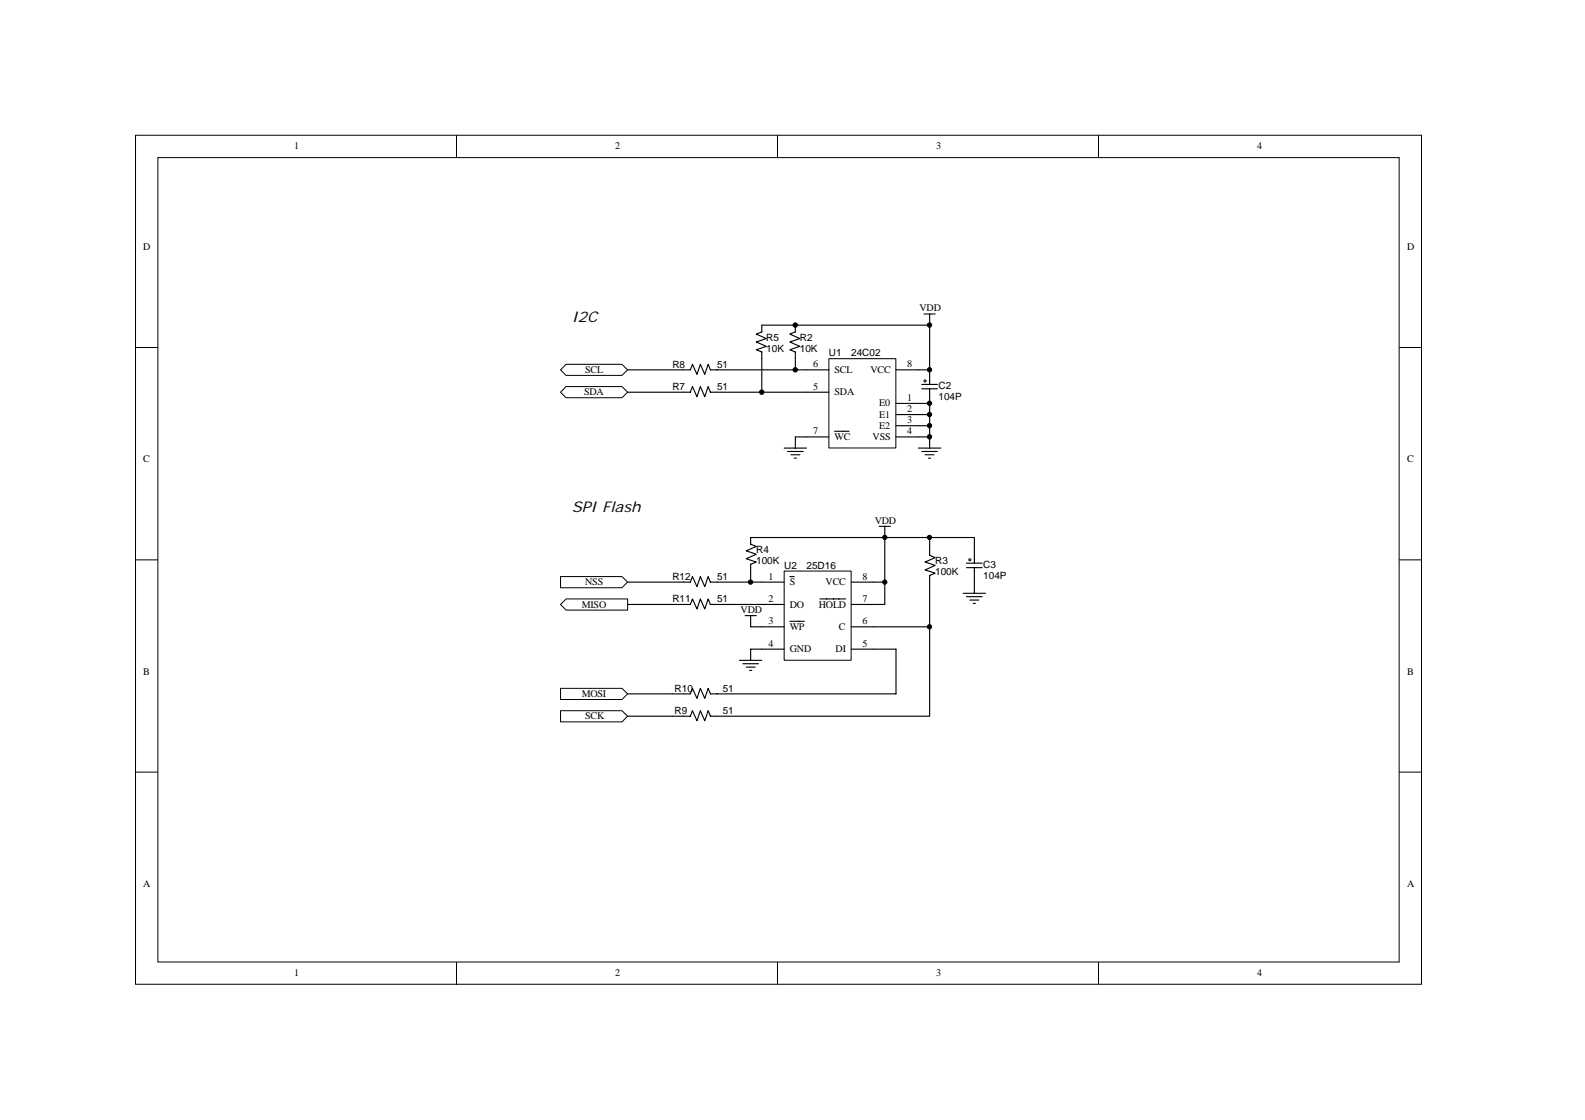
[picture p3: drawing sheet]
<svg xmlns="http://www.w3.org/2000/svg" width="297mm" height="210mm" viewBox="0 0 297 210" stroke-linecap="round" stroke-linejoin="round" font-family="sans-serif">
<g fill="none" stroke="#000" stroke-width=".19">
<path d="M25.4 25.4h241v159.1h-241zM29.6 29.5h232.6v150.9h-232.6zM85.6 25.4v4.1M145.7 25.4v4.1M205.9 25.4v4.1M25.4 65.2h4.2M262.2 65.2h4.2M25.4 105h4.2M262.2 105h4.2M25.4 144.8h4.2M262.2 144.8h4.2M85.6 180.4v4.2"/>
<path d="M145.7 180.4v4.2M205.9 180.4v4.2"/>
</g>
<path d="M181.1 106.4h3M181.1 105.6h3M182.6 102.9v2.7M182.6 106.4v2.7" fill="none" stroke="#000" stroke-width=".21"/>
<path d="M181.6 104.8h.3v.3h-.3z" fill-rule="evenodd" fill="#fff" stroke="#000" stroke-width=".19"/>
<path d="M164.8 98.7h2.1M165.8 98.7v2.1M163.7 109.1h2.1M180.5 111.2h4.2M181.1 111.9h3M181.8 112.5h1.6M182.4 113.1h.4M182.6 109.1v2.1" fill="none" stroke="#000" stroke-width=".21"/>
<path d="M147 107.1h12.5v16.7h-12.5z" fill="#fff"/>
<path d="M147 107.1h12.5v16.7h-12.5z" fill="none" stroke="#000" stroke-width=".19"/>
<g fill="none" stroke="#000" stroke-width=".21">
<path d="M117.6 113.3h11.8l.4-1 .8 1.9 .7-1.9 .8 1.9 .6-1.9 .4 1h13.9M117.6 109.1h11.8l.4-1 .8 1.9 .7-1.9 .8 1.9 .6-1.9 .4 1h13.9M139.6 115.4h2.1M140.7 109.1v-3.3l1-.4-1.9-.6 1.9-.9-1.9-.6 1.9-.9-1-.4v-1.2h25.1v12.5h-6.3M140.7 115.4v2.1h6.3M148 108.1h.8M148 116.5h2.7M153.7 112.3h4.8M159.5 117.5h14.7v16.8h-41.1l-.4-1.1-.6 1.9-.8-1.9-.7 1.9-.8-1.9-.4 1.1h-11.8M159.5 109.1h4.2M165.8 100.8h16.8v2.1M174.2 100.8v3.3l1.1 .4-1.9 .9 1.9 .6-1.9 .8 1.9 .7-1.1 .4v9.6"/>
<path d="M138.6 123.8h4.2M139.2 124.4h3M139.8 125.1h1.7M140.5 125.7h.4M147 121.7h-6.3v2.1M159.5 121.7h8.4v8.4h-34.8l-.4-1-.6 1.8-.8-1.8-.7 1.8-.8-1.8-.4 1h-11.8"/>
</g>
<g fill="#fff" stroke="#000" stroke-width=".19">
<path d="M105 108.1h11.6l1 1-1 1.1h-11.6z" fill-rule="evenodd"/>
<path d="M105 129.1h11.6l1 1-1 1h-11.6z" fill-rule="evenodd"/>
<path d="M105 113.3l1.1-1h11.5v2.1h-11.5z" fill-rule="evenodd"/>
<path d="M105 133.2h11.6l1 1.1-1 1h-11.6z" fill-rule="evenodd"/>
</g>
<path d="M142.8 61v1.2l-1.1 .4 1.9 .9-1.9 .6 1.9 .8-1.9 .7 1.1 .4v1.2M149.1 61v1.2l-1.1 .4 1.9 .9-1.9 .6 1.9 .8-1.9 .7 1.1 .4v1.2" fill="none" stroke="#000" stroke-width=".21"/>
<path d="M155.4 67.3h12.5v16.7h-12.5z" fill="#fff"/>
<path d="M155.3 67.2h12.6v16.8h-12.6z" fill="none" stroke="#000" stroke-width=".19"/>
<g fill="none" stroke="#000" stroke-width=".21">
<path d="M151.1 73.5h4.2M151.1 69.3h4.2M167.9 75.6h4.2M167.9 77.7h4.2M167.9 79.8h4.2M167.9 69.3h4.2M172.7 72.9h3M172.7 72.1h3M174.2 69.3v2.8M174.2 72.9v11.1M151.1 81.9h4.2M156.4 80.9h2.7"/>
<path d="M167.9 81.9h4.2M172.1 84h4.2M172.7 84.6h3M173.4 85.3h1.6M174 85.9h.4"/>
</g>
<circle cx="173.4" cy="71.4" r=".2" fill="#fff" stroke="#000" stroke-width=".19"/>
<g fill="none" stroke="#000" stroke-width=".21">
<path d="M173.2 58.9h2.1M174.2 58.9v2.1M117.6 69.3h11.8l.4-1 .8 1.9 .7-1.9 .8 1.9 .6-1.9 .4 1h16M117.6 73.5h11.8l.4-1 .8 1.9 .7-1.9 .8 1.9 .6-1.9 .4 1h18M142.8 61h31.4v8.3h-2.1M142.8 67.2v6.3M149.1 67.2v2.1h2M172.1 75.6h2.1M172.1 77.7h2.1M172.1 79.8h2.1M147 84h4.1M147.6 84.6h2.9"/>
<path d="M148.2 85.3h1.7M148.8 85.9h.5M151.1 81.9h-2v2.1M172.1 81.9h2.1"/>
</g>
<g fill="#fff" stroke="#000" stroke-width=".19">
<path d="M106.1 72.5h10.5l1 1-1 1.1h-10.5l-1.1-1.1z" fill-rule="evenodd"/>
<path d="M105 69.3l1.1-1h10.5l1 1-1 1.1h-10.5z" fill-rule="evenodd"/>
</g>
<g fill="#000" stroke="#000" stroke-width=".19">
<circle cx="142.8" cy="73.5" r=".42"/>
<circle cx="149" cy="69.3" r=".42"/>
<circle cx="149" cy="60.9" r=".42"/>
<circle cx="174.2" cy="75.6" r=".41"/>
<circle cx="174.2" cy="77.7" r=".41"/>
<circle cx="174.2" cy="79.8" r=".41"/>
<circle cx="174.2" cy="69.3" r=".41"/>
<circle cx="174.2" cy="60.9" r=".41"/>
<circle cx="174.2" cy="81.9" r=".41"/>
<circle cx="140.7" cy="109.1" r=".41"/>
<circle cx="165.8" cy="100.8" r=".4"/>
<circle cx="165.8" cy="109.1" r=".4"/>
<circle cx="174.2" cy="117.5" r=".4"/>
<circle cx="174.2" cy="100.8" r=".4"/>
</g>
<g font-size="2.8">
<text x="107.1" y="60.4">I2C</text>
<text x="107.1" y="96">SPI Flash</text>
</g>
<g font-size="1.9">
<text x="55.2" y="28">1</text>
<text x="115.3" y="28">2</text>
<text x="175.5" y="28">3</text>
<text x="235.6" y="28">4</text>
<text x="26.9" y="46.9">D</text>
<text x="263.7" y="46.9">D</text>
<text x="172.3" y="58.4">VDD</text>
<text x="143.6" y="63.9">R5</text>
<text x="143.6" y="66">10K</text>
<text x="149.9" y="63.9">R2</text>
<text x="149.9" y="66">10K</text>
<text x="109.7" y="69.9">SCL</text>
<text x="126" y="68.9">R8</text>
<text x="134.4" y="68.9">51</text>
<text x="152.4" y="68.9">6</text>
<text x="155.3" y="66.8">U1</text>
<text x="156.4" y="69.9">SCL</text>
<text x="159.5" y="66.8">24C02</text>
<text x="163.1" y="69.9">VCC</text>
<text x="170" y="68.9">8</text>
<text x="109.4" y="74.1">SDA</text>
<text x="126" y="73.1">R7</text>
<text x="134.4" y="73.1">51</text>
<text x="152.4" y="73.1">5</text>
<text x="156.4" y="74.1">SDA</text>
<text x="164.8" y="76.2">E0</text>
<text x="170" y="75.2">1</text>
<text x="170" y="77.3">2</text>
<text x="175.9" y="72.9">C2</text>
<text x="175.9" y="75">104P</text>
<text x="152.4" y="81.4">7</text>
<text x="156.4" y="82.5">WC</text>
<text x="163.5" y="82.5">VSS</text>
<text x="164.8" y="78.3">E1</text>
<text x="164.8" y="80.4">E2</text>
<text x="170" y="81.4">4</text>
<text x="170" y="79.4">3</text>
<text x="26.9" y="86.7">C</text>
<text x="263.7" y="86.7">C</text>
<text x="163.9" y="98.2">VDD</text>
<text x="141.7" y="103.7">R4</text>
<text x="141.7" y="105.8">100K</text>
<text x="147" y="106.6">U2</text>
<text x="151.1" y="106.6">25D16</text>
<text x="175.3" y="105.8">R3</text>
<text x="175.3" y="107.9">100K</text>
<text x="184.3" y="106.4">C3</text>
<text x="109" y="113.9">MISO</text>
<text x="109.7" y="109.7">NSS</text>
<text x="126" y="112.9">R11</text>
<text x="126" y="108.7">R12</text>
<text x="134.4" y="112.9">51</text>
<text x="134.4" y="108.7">51</text>
<text x="144" y="108.7">1</text>
<text x="144" y="112.9">2</text>
<text x="148" y="109.7">S</text>
<text x="148" y="113.9">DO</text>
<text x="153.5" y="113.9">HOLD</text>
<text x="154.7" y="109.7">VCC</text>
<text x="161.6" y="108.7">8</text>
<text x="161.6" y="112.9">7</text>
<text x="184.3" y="108.5">104P</text>
<text x="138.8" y="115">VDD</text>
<text x="144" y="117.1">3</text>
<text x="148" y="118.1">WP</text>
<text x="157.2" y="118.1">C</text>
<text x="161.6" y="117.1">6</text>
<text x="144" y="121.2">4</text>
<text x="148" y="122.3">GND</text>
<text x="156.6" y="122.3">DI</text>
<text x="161.6" y="121.2">5</text>
<text x="26.9" y="126.5">B</text>
<text x="109" y="130.7">MOSI</text>
<text x="126.4" y="129.7">R10</text>
<text x="135.4" y="129.7">51</text>
<text x="263.7" y="126.5">B</text>
<text x="109.7" y="134.9">SCK</text>
<text x="126.4" y="133.9">R9</text>
<text x="135.4" y="133.9">51</text>
<text x="26.9" y="166.3">A</text>
<text x="263.7" y="166.3">A</text>
<text x="55.2" y="183">1</text>
<text x="115.3" y="183">2</text>
<text x="175.5" y="183">3</text>
<text x="235.6" y="183">4</text>
</g>
</svg>
